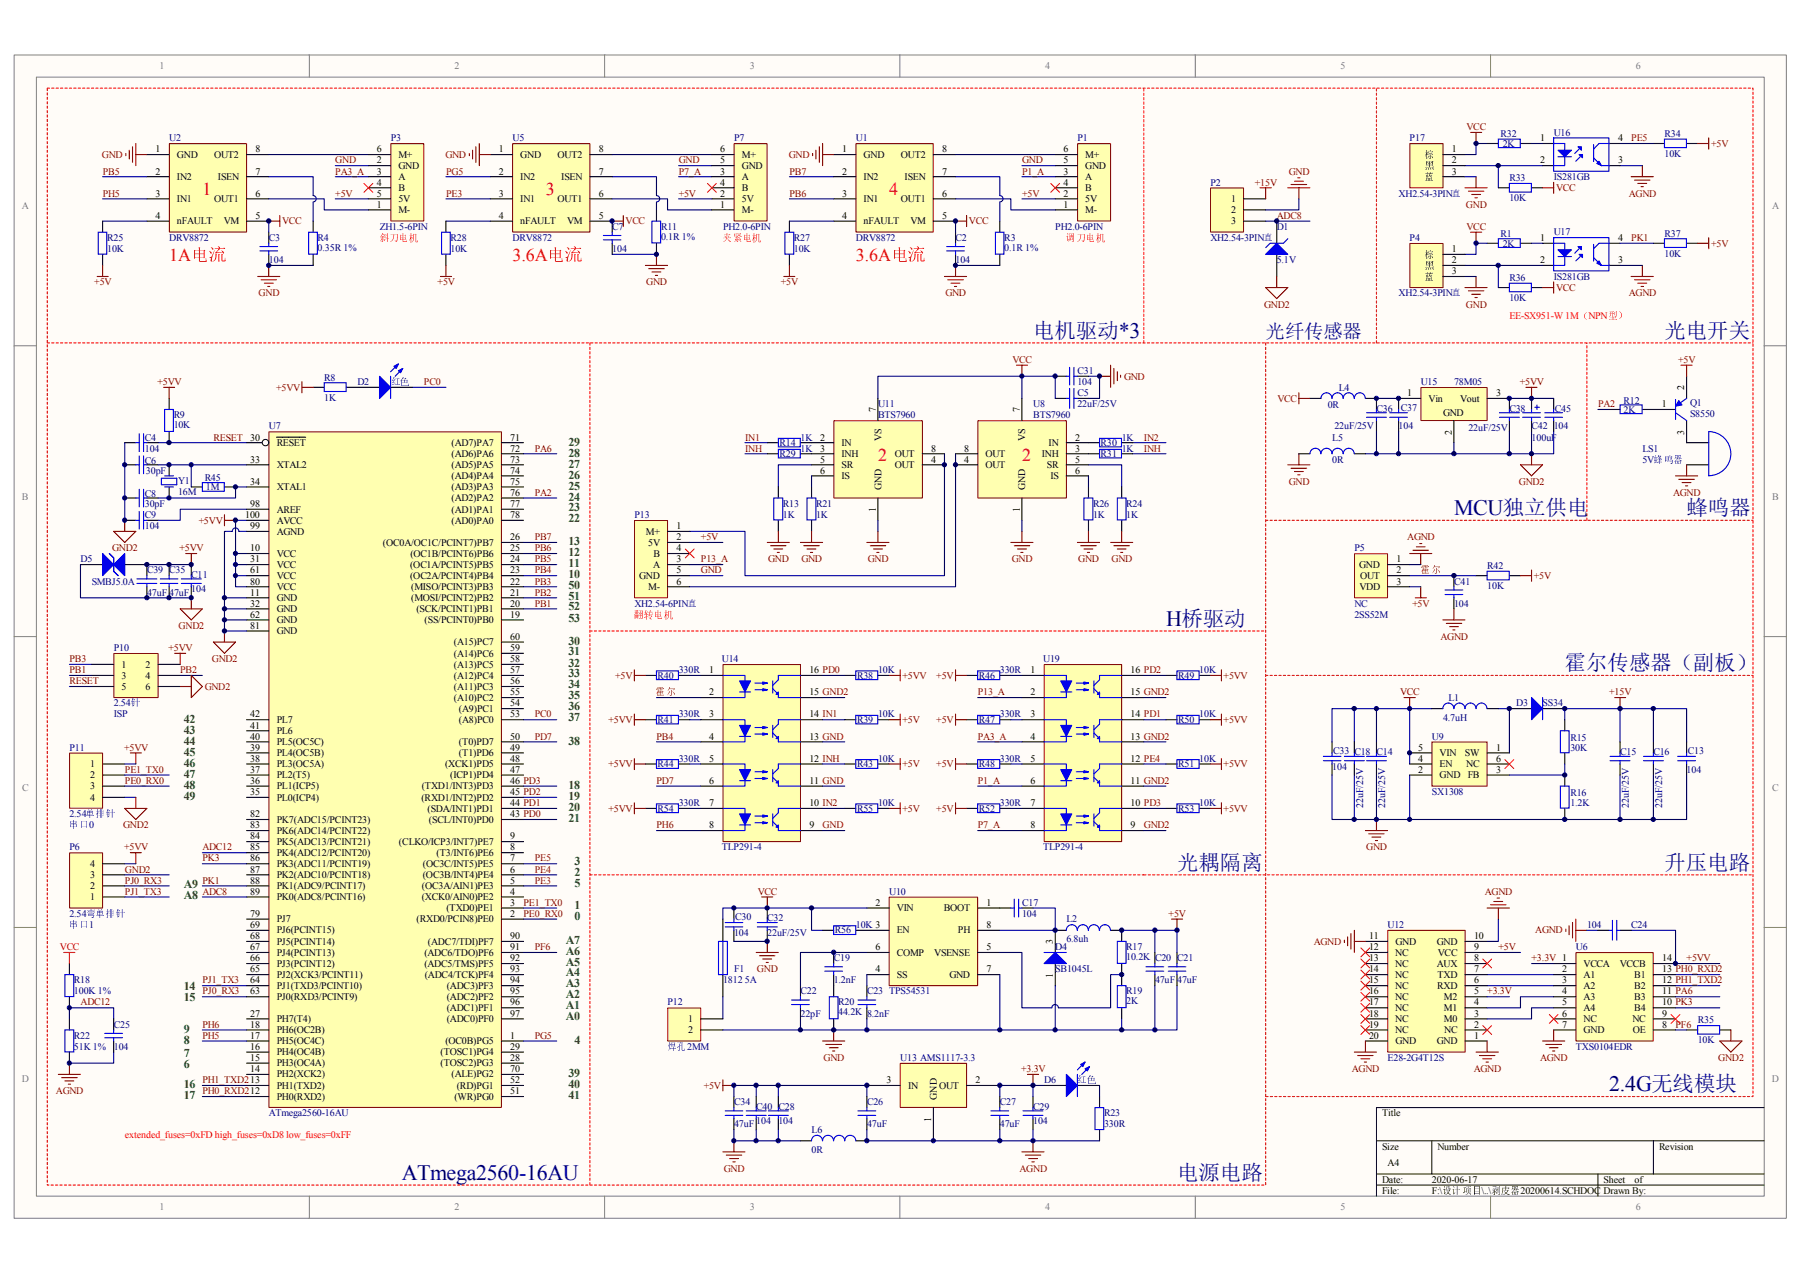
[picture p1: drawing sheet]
# Altium project 剥皮器20200614.PrjPCB
1 sheet, 134 parts. Net scope: global (net labels, ports and power ports of the same name join across sheets).
Board file: 剥皮器20200614.PCBDOC

## Sheet 剥皮器20200614.SCHDOC
size 406 x 266 mm; PageSetup: Record=PageOptions|CenterHorizontal=True|CenterVertical=True|PrintScale=1.02|XCorrection=1.00|YCorrection=1.00|PrintKind=0|BorderSize=5000000|LeftOffset=0|BottomOffset=0|Orientation=2|PaperLength=1000|PaperWidth=1000|Scale=100|PaperSource=7|PrintQuality=-4|MediaType=1|DitherType=10|PaperKind=A3|PrintScaleMode=1

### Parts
C2  104  [0805-C]
C3  104  [0805-C]
C4  104  [0805-C]
C5  22uF/25V  [1206-C]
C6  30pF  [0805-C]
C7  104  [0805-C]
C8  30pF  [0805-C]
C9  104  [0805-C]
C11  104  [0805-C]
C13  104  [0805-C]
C14  22uF/25V  [1206-C]
C15  22uF/25V  [1206-C]
C16  22uF/25V  [1206-C]
C17  104  [0805-C]
C18  22uF/25V  [1206-C]
C19  1.2nF  [0805-C]
C20  47uF  [0805-C]
C21  47uF  [0805-C]
C22  22pF  [0805-C]
C23  8.2nF  [0805-C]
C24  104  [0805-C]
C25  104  [0805-C]
C26  47uF  [0805-C]
C27  47uF  [0805-C]
C28  104  [0805-C]
C29  104  [0805-C]
C30  104  [0805-C]
C31  104  [0805-C]
C32  22uF/25V  [1206-C]
C33  104  [0805-C]
C34  47uF  [0805-C]
C35  47uF  [0805-C]
C36  22uF/25V  [1206-C]
C37  104  [0805-C]
C38  22uF/25V  [1206-C]
C39  47uF  [0805-C]
C40  104  [0805-C]
C41  104  [0805-C]
C42  100uF  [LC-CASE-C_6032]
C45  104  [0805-C]
D1  5.1V  [LC-LL-34]
D2  红色  [0805-LED]
D3  SS34  [SMA - JW]
D4  SB1045L  [TO-277]
D5  SMBJ5.0A  [LC-SMB(DO-214AA)_S2]
D6  红色  [0805-LED]
F1  1812 5A  [LC-1812_R]
L1  4.7uH  [7*7*4电感]
L2  6.8uh  [7*7*4电感]
L4  0R  [0805-R]
L5  0R  [0805-R]
L6  0R  [0805-R]
LS1  5V蜂鸣器  [蜂鸣器0905]
P1  PH2.0-6PIN  [PH2.0-6PIN]
P2  XH2.54-3PINֱ  [XH2.54-3PINֱ]
P3  ZH1.5-6PIN  [ZH1.5-6PIN]
P4  XH2.54-3PINֱ  [XH2.54-3PINֱ]
P5  NC  Publisher: 2SS52M  [TO-92—_三极管]
P6  2.54弯单排针  [HDR1X4H]
P7  PH2.0-6PIN  [PH2.0-6PIN]
P10  2.54针  [HDR2X3]
P11  2.54单排针  [HDR1X4]
P12  焊孔2MM  [HDR1X2]
P13  XH2.54-6PINֱ  [XH2.54-6PINֱ]
P17  XH2.54-3PINֱ  [XH2.54-3PINֱ]
Q1  S8550  [SOT--23]
R1  2K  [0805-R]
R3  0.1R 1%  [2512-R]
R4  0.35R 1%  [2512-R]
R8  1K  [0805-R]
R9  10K  [0805-R]
R11  0.1R 1%  [2512-R]
R12  2K  [0805-R]
R13  1K  [0805-R]
R14  1K  [0805-R]
R15  30K  [0805-R]
R16  1.2K  [0805-R]
R17  10.2K  [0805-R]
R18  100K 1%  [0805-R]
R19  2K  [0805-R]
R20  44.2K  [0805-R]
R21  1K  [0805-R]
R22  51K 1%  [0805-R]
R23  330R  [0805-R]
R24  1K  [0805-R]
R25  10K  [0805-R]
R26  1K  [0805-R]
R27  10K  [0805-R]
R28  10K  [0805-R]
R29  1K  [0805-R]
R30  1K  [0805-R]
R31  1K  [0805-R]
R32  2K  [0805-R]
R33  10K  [0805-R]
R34  10K  [0805-R]
R35  10K  [0805-R]
R36  10K  [0805-R]
R37  10K  [0805-R]
R38  10K  [0805-R]
R39  10K  [0805-R]
R40  330R  [0805-R]
R41  330R  [0805-R]
R42  10K  [0805-R]
R43  10K  [0805-R]
R44  330R  [0805-R]
R45  1M  [0805-R]
R46  330R  [0805-R]
R47  330R  [0805-R]
R48  330R  [0805-R]
R49  10K  [0805-R]
R50  10K  [0805-R]
R51  10K  [0805-R]
R52  330R  [0805-R]
R53  10K  [0805-R]
R54  330R  [0805-R]
R55  10K  [0805-R]
R56  10K  [0805-R]
U1  DRV8872  [SOP-8带散热]
U2  DRV8872  [SOP-8带散热]
U5  DRV8872  [SOP-8带散热]
U6  TXS0104EDR  [LC-SOIC-14_150mil]
U7  ATmega2560-16AU  [LC-LQFP-100_14x14x05P]
U8  BTS7960  [LC-TO-263-7]
U9  SX1308  [SOT-23-6]
U10  TPS54531  [SOP-8带散热]
U11  BTS7960  [LC-TO-263-7]
U12  E28-2G4T12S  [E28-2G4T12S]
U13  AMS1117-3.3  [SOT--223]
U14  TLP291-4  [TLP291-4]
U15  78M05  [TO-252]
U16  IS281GB  [LC-SOP-4_P1.27]
U17  IS281GB  [LC-SOP-4_P1.27]
U19  TLP291-4  [TLP291-4]
Y1  16M  [LC-SMD-5032_2P]

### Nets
+3.3V: C27.2 C29.1 D6.1(A) U6.1(VCCA) U12.5(M2) U13.2(OUT)
+5V: C20.2 C21.2 C26.2 C28.1 C34.2 C40.1 L2.2 P1.2(5V) P3.5(5V) P5.3(VDD) P7.2(5V) P13.2(5V) Q1.2(E) R17.2 R25.1 R27.1 R28.1 R34.2 R37.2 R39.1 R40.2 R42.1 R43.1 R46.2 R47.2 R48.2 R52.2 R55.1 U12.9(VCC) U13.3(IN)
+5VV: C11.1 C24.2 C35.2 C38.1 C39.2 C42.1 C45.2 D5.1(A) P6.4 P10.2 P11.1 R8.2 R9.2 R38.1 R41.2 R44.2 R49.1 R50.1 R51.1 R53.1 R54.2 U6.14(VCCB) U7.10(VCC) U7.31(VCC) U7.61(VCC) U7.80(VCC) U7.100(AVCC) U15.3(Vout)
+15V: C13.1 C15.1 C16.1 D3.2(K) P2.1 R15.1
AGND: C24.1 C25.2 C26.1 C27.1 C29.2 C41.2 L6.2 LS1.2(B) P5.1(GND) R22.1 R23.2 U6.7(GND) U12.1(GND) U12.10(GND) U12.11(GND) U12.20(GND) U13.1(GND) U16.3 U17.3
GND: C2.2 C3.2 C5.2 C7.2 C13.2 C14.2 C15.2 C16.2 C18.2 C20.1 C21.1 C22.2 C23.2 C28.2 C30.1 C31.2 C32.2 C33.1 C34.1 C40.2 D4.1(A) L5.1 L6.1 P1.5(GND) P2.2 P3.2(GND) P4.3(蓝) P7.5(GND) P12.2 P13.5(GND) P17.3(蓝) R3.1 R4.1 R11.1 R13.1 R16.2 R19.1 R20.1 R21.1 R24.1 R26.1 U1.1(GND) U2.1(GND) U5.1(GND) U8.1(GND) U9.2(GND) U10.7(GND) U11.1(GND) U14.9(Emitter4) U14.11(Emitter3) U14.13(Emitter2)
GND2: C4.2 C6.2 C8.2 C9.2 C11.2 C35.1 C36.2 C37.1 C38.2 C39.1 C42.2 C45.1 D1.1(A) D5.2(K) L5.2 P6.3 P10.6 P11.4 R35.1 U7.11(GND) U7.32(GND) U7.62(GND) U7.81(GND) U7.99(AGND) U14.15(Emitter1) U15.2(GND) U19.9(Emitter4) U19.11(Emitter3) U19.13(Emitter2) U19.15(Emitter1)
VCC: C2.1 C3.1 C5.1 C7.1 C14.1 C18.1 C30.2 C31.1 C32.1 C33.2 F1.2 L1.1 L4.1 P4.1(棕) P17.1(棕) R1.1 R18.2 R32.1 R33.1 R36.1 R56.2 U1.5(VM) U2.5(VM) U5.5(VM) U8.7(VS) U9.4(EN) U9.5(VIN) U10.2(VIN) U11.7(VS)
ADC8: D1.2(K) P2.3 U7.89(PK0(ADC8/PCINT16))
ADC12: C25.1 R18.1 R22.2 U7.85(PK4(ADC12/PCINT20))
IN1: R14.2 R39.2 U14.14(Collector2)
IN2: R30.1 R55.2 U14.10(Collector4)
INH: R29.2 R31.1 R43.2 U14.12(Collector3)
P1_A: P1.3(A) U19.6(Cathode3)
P7_A: P7.3(A) U19.8(Cathode4)
P13_A: P13.3(A) U19.2(Cathode1)
PA2: R12.2 U7.76((AD2)PA2)
PA3_A: P3.3(A) U19.4(Cathode2)
PA6: U6.11(B3) U7.72((AD6)PA6)
PB1: P10.3 U7.20((SCK/PCINT1)PB1)
PB2: P10.4 U7.21((MOSI/PCINT2)PB2)
PB3: P10.1 U7.22((MISO/PCINT3)PB3)
PB4: U7.23((OC2A/PCINT4)PB4) U14.4(Cathode2)
PB5: U2.2(IN2) U7.24((OC1A/PCINT5)PB5)
PB6: U1.3(IN1) U7.25((OC1B/PCINT6)PB6)
PB7: U1.2(IN2) U7.26((OC0A/OC1C/PCINT7)PB7)
PC0: D2.2(K) U7.53((A8)PC0)
PD0: R38.2 U7.43((SCL/INT0)PD0) U14.16(Collector1)
PD1: R50.2 U7.44((SDA/INT1)PD1) U19.14(Collector2)
PD2: R49.2 U7.45((RXD1/INT2)PD2) U19.16(Collector1)
PD3: R53.2 U7.46((TXD1/INT3)PD3) U19.10(Collector4)
PD7: U7.50((T0)PD7) U14.6(Cathode3)
PE0_RX0: P11.3 U7.2((RXD0/PCIN8)PE0)
PE1_TX0: P11.2 U7.3((TXD0)PE1)
PE3: U5.3(IN1) U7.5((OC3A/AIN1)PE3)
PE4: R51.2 U7.6((OC3B/INT4)PE4) U19.12(Collector3)
PE5: R34.1 U7.7((OC3C/INT5)PE5) U16.4
PF6: R35.2 U6.8(OE) U7.91((ADC6/TDO)PF6)
PG5: U5.2(IN2) U7.1((OC0B)PG5)
PH0_RXD2: U6.13(B1) U7.12(PH0(RXD2))
PH1_TXD2: U6.12(B2) U7.13(PH1(TXD2))
PH5: U2.3(IN1) U7.17(PH5(OC4C))
PH6: U7.18(PH6(OC2B)) U14.8(Cathode4)
PJ0_RX3: P6.2 U7.63(PJ0(RXD3/PCINT9))
PJ1_TX3: P6.1 U7.64(PJ1(TXD3/PCINT10))
PK1: R37.1 U7.88(PK1(ADC9/PCINT17)) U17.4
PK3: U6.10(B4) U7.86(PK3(ADC11/PCINT19))
RESET: C4.1 P10.5 R9.1 U7.30(~{RESET})
霍尔: C41.1 P5.2(OUT) R42.2 U14.2(Cathode1)
NetC6_1: C6.1 R45.1 U7.33(XTAL2) Y1.1(OSC1)
NetC8_1: C8.1 R45.2 U7.34(XTAL1) Y1.2(OSC2)
NetC9_1: C9.1 U7.98(AREF)
NetC17_1: C17.1 U10.1(BOOT)
NetC17_2: C17.2 D4.3(K) L2.1 U10.8(PH)
NetC19_1: C19.1 C22.1 U10.6(COMP)
NetC19_2: C19.2 R20.2
NetC23_1: C23.1 U10.4(SS)
NetC36_1: C36.1 C37.2 L4.2 U15.1(Vin)
NetD2_1: D2.1(A) R8.1
NetD3_1: D3.1(A) L1.2 U9.1(SW)
NetD6_2: D6.2(K) R23.1
NetF1_1: F1.1 P12.1
NetLS1_1: LS1.1(A) Q1.3(C)
NetP1_1: P1.1(M-) U1.6(OUT1)
NetP1_6: P1.6(M+) U1.8(OUT2)
NetP3_1: P3.1(M-) U2.6(OUT1)
NetP3_6: P3.6(M+) U2.8(OUT2)
NetP4_2: P4.2(黑) R36.2 U17.2
NetP7_1: P7.1(M-) U5.6(OUT1)
NetP7_6: P7.6(M+) U5.8(OUT2)
NetP13_1: P13.1(M+) U11.4(OUT) U11.8(OUT)
NetP13_6: P13.6(M-) U8.4(OUT) U8.8(OUT)
NetP17_2: P17.2(黑) R33.2 U16.2
NetQ1_1: Q1.1(B) R12.1
NetR1_2: R1.2 U17.1
NetR3_2: R3.2 U1.7(ISEN)
NetR4_2: R4.2 U2.7(ISEN)
NetR11_2: R11.2 U5.7(ISEN)
NetR13_2: R13.2 U11.5(SR)
NetR14_1: R14.1 U11.2(IN)
NetR15_2: R15.2 R16.1 U9.3(FB)
NetR17_1: R17.1 R19.2 U10.5(VSENSE)
NetR21_2: R21.2 U11.6(IS)
NetR24_2: R24.2 U8.5(SR)
NetR25_2: R25.2 U2.4(nFAULT)
NetR26_2: R26.2 U8.6(IS)
NetR27_2: R27.2 U1.4(nFAULT)
NetR28_2: R28.2 U5.4(nFAULT)
NetR29_1: R29.1 U11.3(INH)
NetR30_2: R30.2 U8.2(IN)
NetR31_2: R31.2 U8.3(INH)
NetR32_2: R32.2 U16.1
NetR40_1: R40.1 U14.1(Anode1)
NetR41_1: R41.1 U14.3(Anode2)
NetR44_1: R44.1 U14.5(Anode3)
NetR46_1: R46.1 U19.1(Anode1)
NetR47_1: R47.1 U19.3(Anode2)
NetR48_1: R48.1 U19.5(Anode3)
NetR52_1: R52.1 U19.7(Anode4)
NetR54_1: R54.1 U14.7(Anode4)
NetR56_1: R56.1 U10.3(EN)
NetU6_2: U6.2(A1) U12.7(TXD)
NetU6_3: U6.3(A2) U12.6(RXD)
NetU6_4: U6.4(A3) U12.4(M1)
NetU6_5: U6.5(A4) U12.3(M0)

Not connected (* = marked no-connect by the designer): P1 4(B)*; P3 4(B)*; P7 4(B)*; P13 4(B)*; U6 6(NC)* 9(NC)*; U7 4((XCK0/AIN0)PE2) 8((T3/INT6)PE6) 9((CLKO/ICP3/INT7)PE7) 14(PH2(XCK2)) 15(PH3(OC4A)) 16(PH4(OC4B)) 19((SS/PCINT0)PB0) 27(PH7(T4)) 28((TOSC2)PG3) 29((TOSC1)PG4) 35(PL0(ICP4)) 36(PL1(ICP5)) 37(PL2(T5)) 38(PL3(OC5A)) 39(PL4(OC5B)) 40(PL5(OC5C)) 41(PL6) 42(PL7) 47((ICP1)PD4) 48((XCK1)PD5) 49((T1)PD6) 51((WR)PG0) 52((RD)PG1) 54((A9)PC1) 55((A10)PC2) 56((A11)PC3) 57((A12)PC4) 58((A13)PC5) 59((A14)PC6) 60((A15)PC7) 65(PJ2(XCK3/PCINT11)) 66(PJ3(PCINT12)) 67(PJ4(PCINT13)) 68(PJ5(PCINT14)) 69(PJ6(PCINT15)) 70((ALE)PG2) 71((AD7)PA7) 73((AD5)PA5) 74((AD4)PA4) 75((AD3)PA3) 77((AD1)PA1) 78((AD0)PA0) 79(PJ7) 82(PK7(ADC15/PCINT23)) 83(PK6(ADC14/PCINT22)) 84(PK5(ADC13/PCINT21)) 87(PK2(ADC10/PCINT18)) 90((ADC7/TDI)PF7) 92((ADC5/TMS)PF5) 93((ADC4/TCK)PF4) 94((ADC3)PF3) 95((ADC2)PF2) 96((ADC1)PF1) 97((ADC0)PF0); U9 6(NC)*; U12 2(NC)* 8(AUX)* 12(NC)* 13(NC)* 14(NC)* 15(NC)* 16(NC)* 17(NC)* 18(NC)* 19(NC)*

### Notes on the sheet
- (near U2) 1
- (near P3) 斜刀电机
- (near U5) 3
- (near P7) 夹紧电机
- (near U1) 4
- (near P1) 调刀电机
- (near U2) 1A电流
- (near U5) 3.6A电流
- (near U1) 3.6A电流
- (near C31) 电机驱动*3
- 光纤传感器
- (near R36) EE-SX951-W 1M（NPN型）
- 光电开关
- 27
- 28
- 29
- (near U11) 2
- (near U8) 2
- 22
- 23
- 24
- 25
- 26
- MCU独立供电
- (near LS1) 蜂鸣器
- 10
- 11
- 12
- 13
- 53
- 52
- 51
- 50
- (near P13) 翻转电机
- H桥驱动
- 34
- 33
- 32
- 31
- 30
- 霍尔传感器（副板）
- (near P10) 42
- 43
- 37
- 36
- 35
- 44
- 45
- 46
- 47
- 48
- 49
- 19
- 18
- 38
- 21
- 20
- A8
- A9
- 1
- 5
- 2
- 3
- 光耦隔离
- 升压电路
- A5
- A6
- A7
- 0
- 14
- 15
- A0
- A1
- A2
- A3
- A4
- 9
- 8
- 7
- 6
- 39
- 4
- 16
- 17
- 40
- 41
- 2.4G无线模块
- (near U7) extended_fuses=0xFD high_fuses=0xD8 low_fuses=0xFF
- ATmega2560-16AU
- 电源电路
